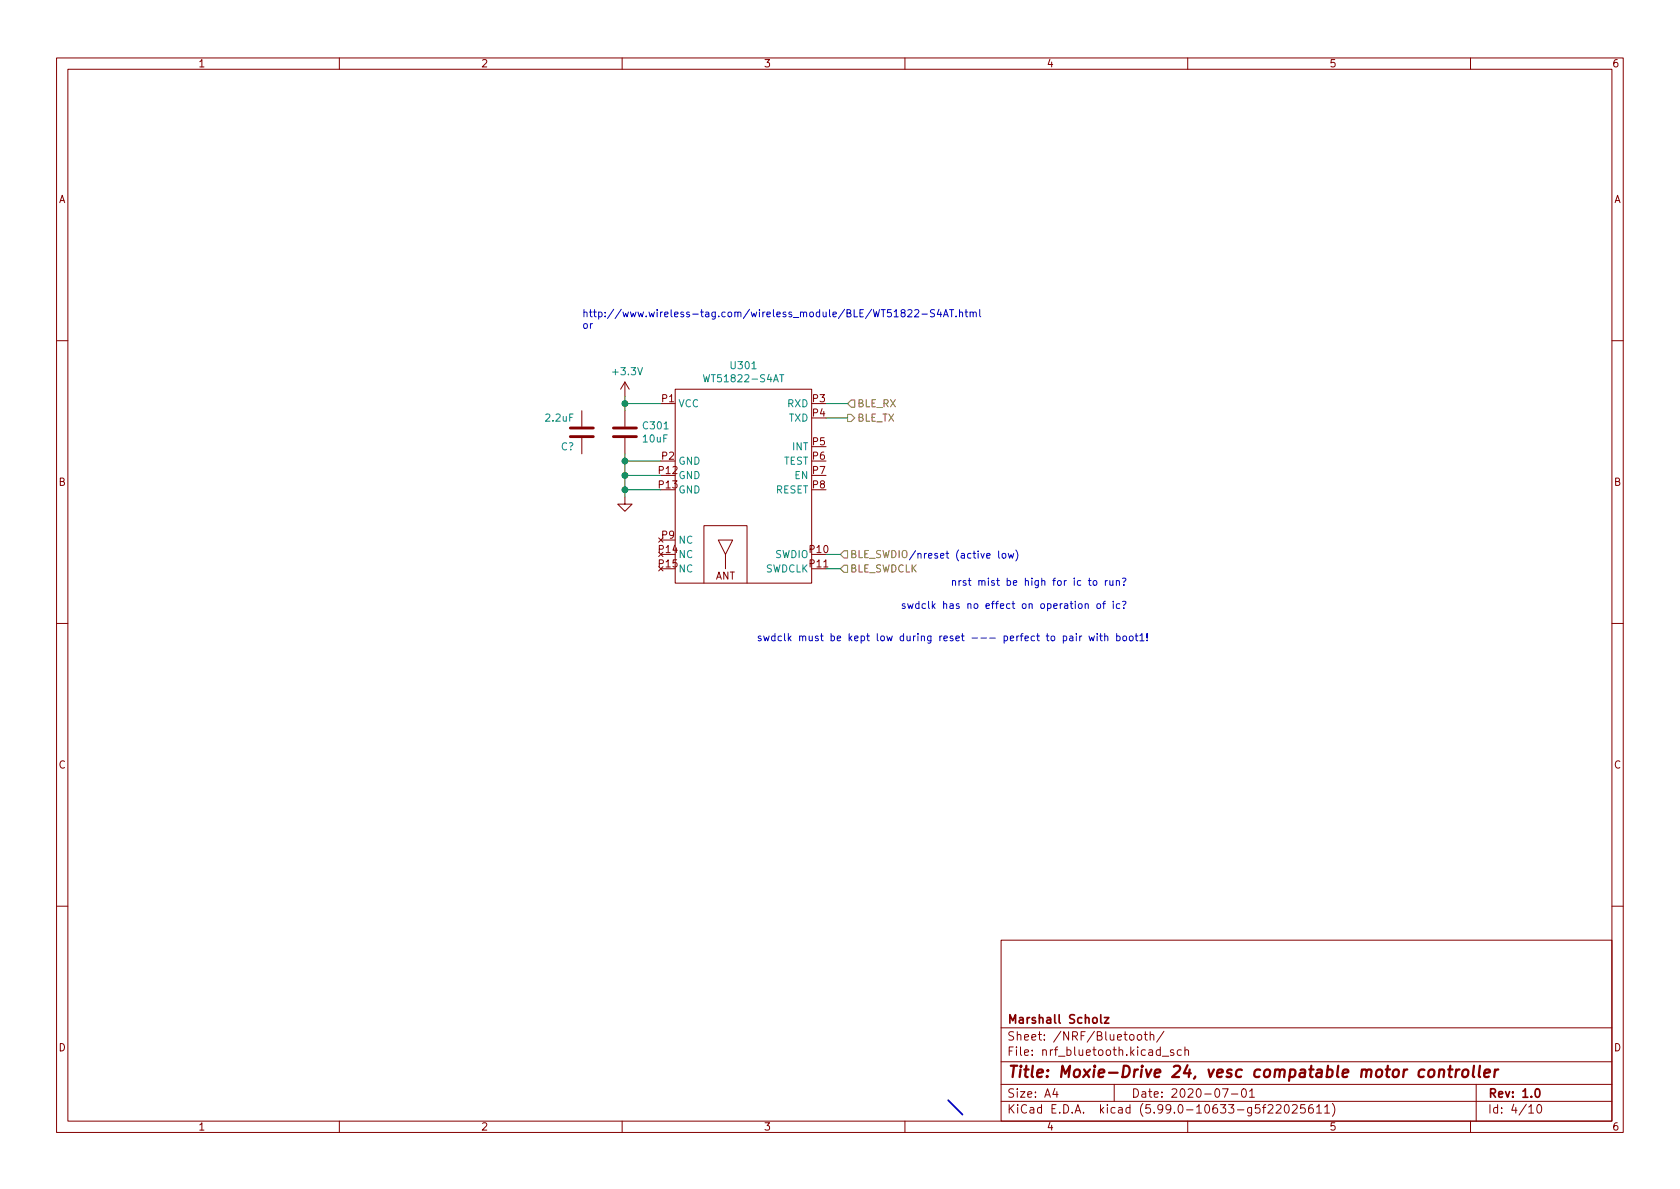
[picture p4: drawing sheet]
<svg xmlns="http://www.w3.org/2000/svg" width="297mm" height="210mm" viewBox="0 0 297 210" stroke-linecap="round" stroke-linejoin="round" font-family="sans-serif">
<g fill="none" stroke="#840000" stroke-width=".18">
<path d="M10 10.2h277v190.1h-277zM12 12.2h273v186.1h-273zM60 10.2v2M110 10.2v2M160 10.2v2M210 10.2v2M260 10.2v2M10 60.2h2M102.9 72.6v2.8M102.9 77.5v2.8M110.5 67.6l-.8 1.2M110.5 67.6v2.5"/>
<path d="M110.5 72.6v2.8M110.5 77.5v2.8M110.5 67.6l.8 1.2M119.4 68.8h24.1v34.3h-24.1zM285 60.2h2M110.5 87.9v1.2h1.3l-1.3 1.3-1.3-1.3h1.3M116.5 97.7l.7 .7M116.5 95.1l.7 .8M117.2 97.7l-.7 .7M117.2 95.1l-.7 .8M128.3 98l-1.3-2.5h2.5l-1.2 2.5v2.6M10 110.2h2"/>
<path d="M124.5 103.1v-10.1h7.6v10.1M285 110.2h2M10 160.2h2M177 166.3h108v32h-108zM285 160.2h2M60 198.3v2M110 198.3v2M160 198.3v2M177 194.8h108M177 191.8h108M177 187.8h108M177 181.8h108"/>
<path d="M186.5 192.5l-.4 1h1M186.9 193v1M197 191.8v3M199.8 183.1l.2-.2 .4 .2 .1 .5-.1 .3h-.4l-.2-.1zM201.1 183.1l.3-.2 .4 .2 .1 .5-.2 .3h-.3l-.3-.1zM202.3 182.9h.6M202.5 182.4v1.3l.4 .2M203.4 183.1l.2-.2 .3 .1 .1 .9M203.4 182.4v1.5M205.5 186.8h1.1M205.8 182.4l-1.3 1.9M207.5 185.7l-.4-.1-.2 .2 .1 .3 .5 .1v.4h-.6"/>
<path d="M208.9 185.7l-.5-.1-.3 .3v.4l.2 .3h.6M209.5 185.8l.2-.2 .4 .1v.9M209.5 185.1v1.5M210 198.3v2M216.1 192.5h1l-.6 1.5M217.7 193.5h1.2M219.7 192.6l.2-.1a.81 .81 0 0 1 .5 .7 .81 .81 0 0 1-.3 .8h-.1a.81 .81 0 0 1-.6-.6 .81 .81 0 0 1 .3-.8zM220.9 193l.5-.5v1.5M220.9 194h.9M224.2 195.5l.6-.2 .2 .2 .1 .3-1 1h1M225.6 195.5l.6-.2 .2 .2 .1 .3-.9 1h.9M227.3 195.4l.1-.1a.81 .81 0 0 1 .6 .7 .81 .81 0 0 1-.3 .8h-.1a.81 .81 0 0 1-.6-.6 .81 .81 0 0 1 .3-.8z"/>
<path d="M228.5 195.5l.6-.2 .2 .2 .1 .3-1 1h1M230.7 195.3h-.7l-.1 .7 .2-.1 .5 .1 .2 .2-.1 .5-.2 .1-.6-.1M232.1 195.3a.59 .59 0 0 0-.7 .7v.5l.1 .3h.4l.2-.1 .1-.5-.1-.2-.5-.1-.2 .3M232.8 195.8l.4-.5v1.5M232.8 196.8h.8M234.2 195.8l.4-.5v1.5M234.2 196.8h.9M235.6 195.1a1.72 1.72 0 0 1 0 2.3M260 198.3v2M261 191.8v6.5M270.3 195.8l.4-.5v1.5M270.3 196.8h.9"/>
<path d="M271.9 195.4l.2-.1a.81 .81 0 0 1 .6 .7 .81 .81 0 0 1-.3 .8h-.2a.81 .81 0 0 1-.6-.6 .81 .81 0 0 1 .3-.8z"/>
</g>
<path d="M194.6 179.4v1.3l.2 .2M195.3 179.9h.8l-.8 1h.8M271.6 192.6l.2-.1a.82 .82 0 0 1 .6 .7 .82 .82 0 0 1-.3 .8h-.2a.81 .81 0 0 1-.6-.6 .81 .81 0 0 1 .3-.8z" fill="none" stroke="#840000" stroke-width=".3"/>
<g fill="none" stroke="#840000" stroke-width=".4">
<path d="M252.7 189.3a.52 .52 0 0 1 .5-.2 .52 .52 0 0 1 .4 .4v.6a.55 .55 0 0 1-.6 .4 .55 .55 0 0 1-.5-.4zM254.5 189.3a.49 .49 0 0 1 .9 .1l-.2 1.1M254.5 189.1l-.1 1.4M256.1 189.1h.7M256.4 188.5l-.2 1.7 .1 .2 .4 .1M257.5 189.1l-.2 1.4M258.1 189.1l-.4 .1-.3 .3M258.7 189.3a.52 .52 0 0 1 .5-.2 .52 .52 0 0 1 .4 .4v.6a.55 .55 0 0 1-.6 .4 .55 .55 0 0 1-.5-.4zM260.6 188.5l-.2 1.7 .3 .3M261.7 188.5l-.2 1.7 .2 .3M262.5 189.8l.9-.2v-.4l-.2-.1-.6 .1-.2 1 .3 .3 .5-.1M264.3 189.1l-.1 1.4"/>
<path d="M264.9 189.1l-.4 .1-.2 .3"/>
</g>
<path d="M124.4 66.3l.3 1.2 .2-.9 .3 .9 .3-1.2M137.9 66.3h.7" fill="none" stroke="#008484" stroke-width=".18"/>
<path d="M100.8 77.2h4.1M100.8 75.7h4.1M108.5 77.2h4M108.5 75.7h4" fill="none" stroke="#840000" stroke-width=".51"/>
<path d="M149.9 73.3h.6l.6 .6-.6 .6h-.6zM150.5 70.7h.6v1.3h-.6l-.6-.6zM149.2 97.4h.7v1.3h-.7l-.6-.7zM149.2 99.9h.7v1.3h-.7l-.6-.6z" fill="none" stroke="#848400" stroke-width=".18"/>
<g fill="none" stroke="#0000c2" stroke-width=".18">
<path d="M159.6 55.3l-.3-.2 .1-.2 .2-.1h.3l.1 .2v.2l-.6 .2-.1 .1v.3l.3 .2h.2l.2-.2v-.4l-.2-.1M160.5 54.9l.5-.1 .2 .3-.7 .9h.7M161.7 54.9l.5-.1 .3 .3-.8 .9h.8M163 55.5h1M165.2 54.8h-.4l-.2 .1v.3l.5 .3 .1 .3-.2 .2h-.5M166 54.7l-.3 .9h.8M166.3 55.2v.8M166.8 56l.4-1.2 .5 1.2M166.9 55.7h.6M167.9 54.8h.7M168.3 54.8v1.2M169 55.9v.1"/>
<path d="M169.7 55.3l.1-.1h.3l.1 .8M169.7 54.8v1.2M170.6 55.2h.5M170.8 54.8v1l.3 .2M171.5 55.3l.2-.1h.3l.1 .8M171.5 55.2v.8M172.1 55.4l.2-.2h.3v.8M173.2 54.8v1l.2 .2M161.9 97.4l-1.1 1.6M162.3 98l.2-.1h.3v.8M162.3 97.9v.8M163.5 97.9v.8"/>
<path d="M163.8 97.9l-.3 .2M179.6 97.3a1.46 1.46 0 0 1 0 1.9M134.5 112.5h-.3l-.1 .1v.2l.4 .2v.3h-.4M135 112.5l.3 .8 .2-.6 .3 .6 .2-.8M137 112.5h-.3l-.3 .2 .1 .6h.5M137 112v1.3M138.2 112.5h-.4l-.2 .2 .1 .6h.5M138.7 112v1.1l.2 .2M139.4 112v1.3M139.5 112.8l.4 .5M139.9 112.5l-.5 .5M141.4 112.6l.2-.1h.3v.8"/>
<path d="M141.4 112.5v.8M141.9 112.6l.2-.1h.3l.1 .8M143.1 112.5v.8h.3l.2-.1M143.6 112.5v.8M144.6 112.5h-.3l-.1 .1v.2l.4 .2v.3h-.4M145.1 112.5h.5M145.2 112v1.1l.4 .2M160 106.8h-.3l-.2 .1 .1 .2 .4 .1v.3h-.5M160.5 106.8l.2 .8 .3-.6 .2 .6 .3-.8M162.5 106.8h-.4l-.2 .2 .1 .5h.5M162.5 106.3v1.3M163.6 106.8h-.3l-.3 .2 .1 .5h.5"/>
<path d="M164.2 106.3v1.1l.2 .2M164.8 106.3v1.3M165 107.1l.3 .5M165.3 106.8l-.5 .4M168.4 102.8l.2-.1h.3l.1 .8M168.4 102.7v.8M169.6 102.7v.8M169.9 102.7l-.3 .2M170.8 102.7h-.3l-.2 .1v.2l.5 .1v.3h-.5M171.2 102.7h.5M171.4 102.2v1.1l.3 .2M173.1 102.8l.1-.1h.4v.8"/>
<path d="M173.1 102.7v.8M197.4 102.8l.2-.1h.3v.8M198 106.8h-.4l-.2 .2 .1 .5h.5M198.5 102.3l.4-.1 .2 .2-.4 .6M198.5 106.4l.4-.1 .2 .2-.4 .6M198.7 103.4v.1M198.7 107.5v.1M199.8 112.5h.3l.2 .2v.4l-.2 .2h-.3l-.1-.2zM200.7 112.5h.5M200.9 112v1.1l.3 .2M201.6 112.4l.3-.4v1.3M201.6 113.3h.7"/>
<path d="M202.8 113.2v.1M202.8 112v.8"/>
</g>
<path d="M167.6 194.6l2.6 2.5" fill="none" stroke="#000084" stroke-width=".3"/>
<path d="M110.5 70.1v2.5M110.5 71.4h6.3M146 73.9h3.9M146 71.4h3.9M110.5 80.3v7.6M110.5 81.5h6.3M110.5 86.6h6.3M110.5 84.1h6.3M146 98h2.6M146 100.6h2.6" fill="none" stroke="#008400" stroke-width=".18"/>
<g fill="#008400" stroke="#008400" stroke-width=".18">
<circle cx="110.5" cy="81.5" r=".51"/>
<circle cx="110.5" cy="84.1" r=".51"/>
<circle cx="110.5" cy="86.6" r=".51"/>
<circle cx="110.5" cy="71.4" r=".51"/>
</g>
<text font-size="2.8" fill="#840000" x="178" y="190.6">Title: Moxie-Drive 24, vesc compatable motor controller</text>
<g font-size="2.1" fill="#840000">
<text x="178" y="184">Sheet: /NRF/Bluetooth/</text>
<text x="178" y="181">Marshall Scholz</text>
<text x="178" y="186.7">File: nrf_bluetooth.kicad_sch</text>
<text x="178" y="196.9">KiCad E.D.A. kicad (5.99.0-10633-g5f22025611)</text>
<text x="178" y="194.1">Size: A4</text>
<text x="200" y="194.1">Date: 2020-07-01</text>
<text x="263" y="194.1">Rev: 1.0</text>
<text x="263" y="196.9">Id: 4/10</text>
</g>
<g font-size="1.8" fill="#840000">
<text x="35" y="11.9">1</text>
<text x="85" y="11.9">2</text>
<text x="135" y="11.9">3</text>
<text x="185" y="11.9">4</text>
<text x="235" y="11.9">5</text>
<text x="285" y="11.9">6</text>
<text x="10.3" y="35.9">A</text>
<text x="285.3" y="35.9">A</text>
<text x="117" y="71.1">P1</text>
<text x="143.7" y="71.1">P3</text>
<text x="143.7" y="73.7">P4</text>
<text x="116.5" y="83.8">P12</text>
<text x="117" y="81.3">P2</text>
<text x="143.7" y="78.7">P5</text>
<text x="143.7" y="81.3">P6</text>
<text x="143.7" y="83.8">P7</text>
<text x="10.3" y="85.9">B</text>
<text x="116.5" y="86.4">P13</text>
<text x="143.7" y="86.4">P8</text>
<text x="285.3" y="85.9">B</text>
<text x="117" y="95.2">P9</text>
<text x="116.5" y="97.8">P14</text>
<text x="116.5" y="100.3">P15</text>
<text x="119.9" y="98.7">NC</text>
<text x="143.2" y="97.8">P10</text>
<text x="143.2" y="100.3">P11</text>
<text x="126.5" y="102.5">ANT</text>
<text x="10.3" y="135.9">C</text>
<text x="285.3" y="135.9">C</text>
<text x="10.3" y="185.9">D</text>
<text x="285.3" y="185.9">D</text>
<text x="35" y="199.9">1</text>
<text x="85" y="199.9">2</text>
<text x="135" y="199.9">3</text>
<text x="185" y="199.9">4</text>
<text x="235" y="199.9">5</text>
<text x="285" y="199.9">6</text>
</g>
<g font-size="1.8" fill="#0000c2">
<text x="102.9" y="56.1">http://www.wireless-tag.com/wireless_module/BLE/WT51822-S4AT.html</text>
<text x="102.9" y="58.1">or</text>
<text x="164.4" y="98.8">/nreset (active low)</text>
<text x="165.7" y="107.7">swdclk has no effect on operation of ic?</text>
<text x="173.7" y="103.6">nrst mist be high for ic to run?</text>
<text x="147.3" y="113.4">swdclk must be kept low during reset --- perfect to pair with boot1!</text>
</g>
<g font-size="1.8" fill="#008484">
<text x="129.3" y="65.3">U301</text>
<text x="108.5" y="66.3">+3.3V</text>
<text x="125.1" y="67.6">WT51822-S4AT</text>
<text x="96.6" y="74.5">2.2uF</text>
<text x="113.8" y="75.9">C301</text>
<text x="119.9" y="72">VCC</text>
<text x="139.3" y="72">RXD</text>
<text x="139.5" y="74.5">TXD</text>
<text x="99.2" y="79.6">C?</text>
<text x="113.8" y="78.2">10uF</text>
<text x="119.9" y="82.2">GND</text>
<text x="138.5" y="82.2">TEST</text>
<text x="140.2" y="79.6">INT</text>
<text x="119.9" y="84.7">GND</text>
<text x="119.9" y="87.2">GND</text>
<text x="137.1" y="87.2">RESET</text>
<text x="140.5" y="84.7">EN</text>
<text x="119.9" y="101.2">NC</text>
<text x="119.9" y="96.1">NC</text>
<text x="135.2" y="101.2">SWDCLK</text>
<text x="137" y="98.7">SWDIO</text>
</g>
<g font-size="1.8" fill="#848400">
<text x="151.5" y="74.5">BLE_TX</text>
<text x="151.5" y="72">BLE_RX</text>
<text x="150.2" y="98.7">BLE_SWDIO</text>
<text x="150.2" y="101.2">BLE_SWDCLK</text>
</g>
</svg>
